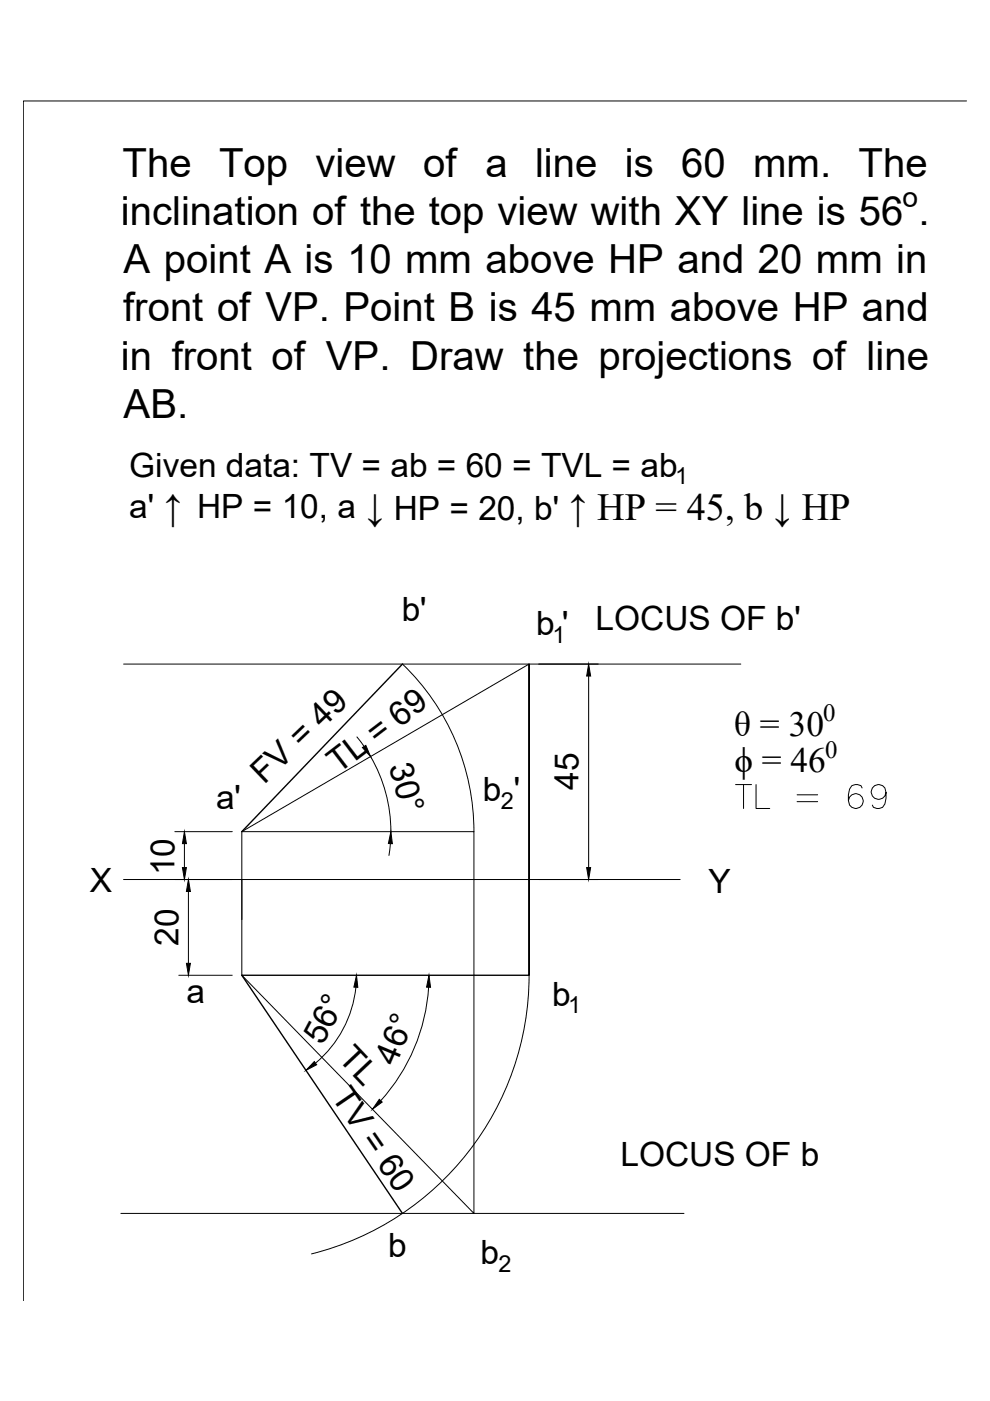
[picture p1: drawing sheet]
<svg xmlns="http://www.w3.org/2000/svg" width="210mm" height="297mm" viewBox="0 0 210 297" stroke-linecap="round" stroke-linejoin="round" font-family="sans-serif">
<!-- layer: 0 -->
<g fill="none" stroke="#000" stroke-width=".21">
<path d="M204.9 21.4h-200v254.4M26.2 140.8h130.9M75.7 156.2l1.5 2.1M85.3 140.8a49.2 49.2 0 0 1 15.2 35.5M112.2 140.8l-60.9 35.5M124.8 143.3v40.6M37.1 176.3h12.1M39.1 178.9v5M51.3 176.3v18.7M51.3 176.3h49.2v81l-49.2-50.5M78.6 160.4a31.6 31.6 0 0 1 4.3 15.9M82.8 178.9l-.3 2.5"/>
<path d="M26.2 186.5h118M39.9 189v15.2M51.3 186.5v20.3M37.9 206.8h11.3M51.3 206.8h60.9v-66v66M51.3 206.8h60.9M75.5 209.3a24.3 24.3 0 0 1-8.6 16.1M90.9 209.3a39.7 39.7 0 0 1-10.2 24.1M112.2 206.8a60.9 60.9 0 0 1-46.1 59M25.6 257.3h119.4"/>
</g>
<path d="M76.8 158.5l.8-.5 1 2.4zM124.8 140.8l.4 2.5h-.8zM39.1 176.3l.4 2.6h-.8zM82.9 176.3l.3 2.6-.9-.1zM38.7 183.9h.8l-.4 2.6zM39.9 186.5l.5 2.5h-.9zM124.4 183.9h.8l-.4 2.6zM39.5 204.2h.9l-.5 2.6zM75.6 206.8l.3 2.5h-.9zM90.9 206.8l.4 2.5h-.9zM66.6 225.1l.5 .6-2.2 1.2zM80.4 233.1l.6 .6-2 1.5z" fill="#000" stroke="#000" stroke-width=".21"/>
<path d="M85.3 140.8l-34 35.5M51.3 206.8l34 50.5" fill="none" stroke="#000" stroke-width=".3"/>
<text font-size="8.8" x="154.9" y="172.5">TL = 69</text>
<g font-size="8.5">
<text x="26" y="37.5">The Top view of a line is 60 mm. The</text>
<text x="25.6" y="47.7">inclination of the top view with XY line is 56 .</text>
<text x="26.2" y="57.9">A point A is 10 mm above HP and 20 mm in</text>
<text x="26.1" y="68.1">front of VP. Point B is 45 mm above HP and</text>
<text x="25.6" y="78.4">in front of VP. Draw the projections of line</text>
<text x="26.2" y="88.6">AB.</text>
</g>
<g font-size="8.1">
<text x="34.7" y="110.1">↑</text>
<text x="77.5" y="110.1">↓</text>
<text x="120.5" y="110.1">↑ HP = 45, b ↓ HP</text>
</g>
<g font-size="7.5">
<text x="155.7" y="156">θ = 30</text>
<text x="155.7" y="163.7">ϕ = 46</text>
</g>
<g font-size="7.1">
<text x="27.4" y="101.1">Given data: TV = ab = 60 = TVL = ab</text>
<text x="27.4" y="109.9">a'</text>
<text x="41.8" y="109.9">HP = 10, a</text>
<text x="83.5" y="110.1">HP = 20, b'</text>
<text x="85.2" y="131.6">b'</text>
<text x="113.7" y="134.7">b '</text>
<text x="126.3" y="133.5">LOCUS OF b'</text>
<text x="56" y="166.5" transform="rotate(-44 56 166.5)">FV = 49</text>
<text x="71.8" y="164.2" transform="rotate(-37 71.8 164.2)">TL = 69</text>
<text x="82.4" y="162.4" transform="rotate(75 82.4 162.4)">30°</text>
<text x="122.7" y="167.5" transform="rotate(-90 122.7 167.5)">45</text>
<text x="45.8" y="171.5">a'</text>
<text x="102.4" y="169.9">b '</text>
<text x="37" y="185.6" transform="rotate(-90 37 185.6)">10</text>
<text x="19.1" y="189">X</text>
<text x="150.2" y="189.3">Y</text>
<text x="37.8" y="200.5" transform="rotate(-90 37.8 200.5)">20</text>
<text x="39.5" y="212.7">a</text>
<text x="117" y="213.2">b</text>
<text x="68.4" y="221.9" transform="rotate(-62 68.4 221.9)">56°</text>
<text x="71.5" y="224.6" transform="rotate(47 71.5 224.6)">TL</text>
<text x="83.9" y="226.1" transform="rotate(-67 83.9 226.1)">46°</text>
<text x="70.1" y="232.6" transform="rotate(56 70.1 232.6)">TV = 60</text>
<text x="131.5" y="247.2">LOCUS OF b</text>
<text x="82.3" y="266.6">b</text>
<text x="101.9" y="268.1">b</text>
</g>
<text font-size="6" x="191.3" y="43.9">o</text>
<g font-size="5.2">
<text x="174.5" y="152.9">0</text>
<text x="174.9" y="160.6">0</text>
</g>
<g font-size="5">
<text x="143.1" y="102.7">1</text>
<text x="117.1" y="136.3">1</text>
<text x="106.2" y="171.5">2</text>
<text x="120.4" y="214.8">1</text>
<text x="105.7" y="269.7">2</text>
</g>
</svg>
